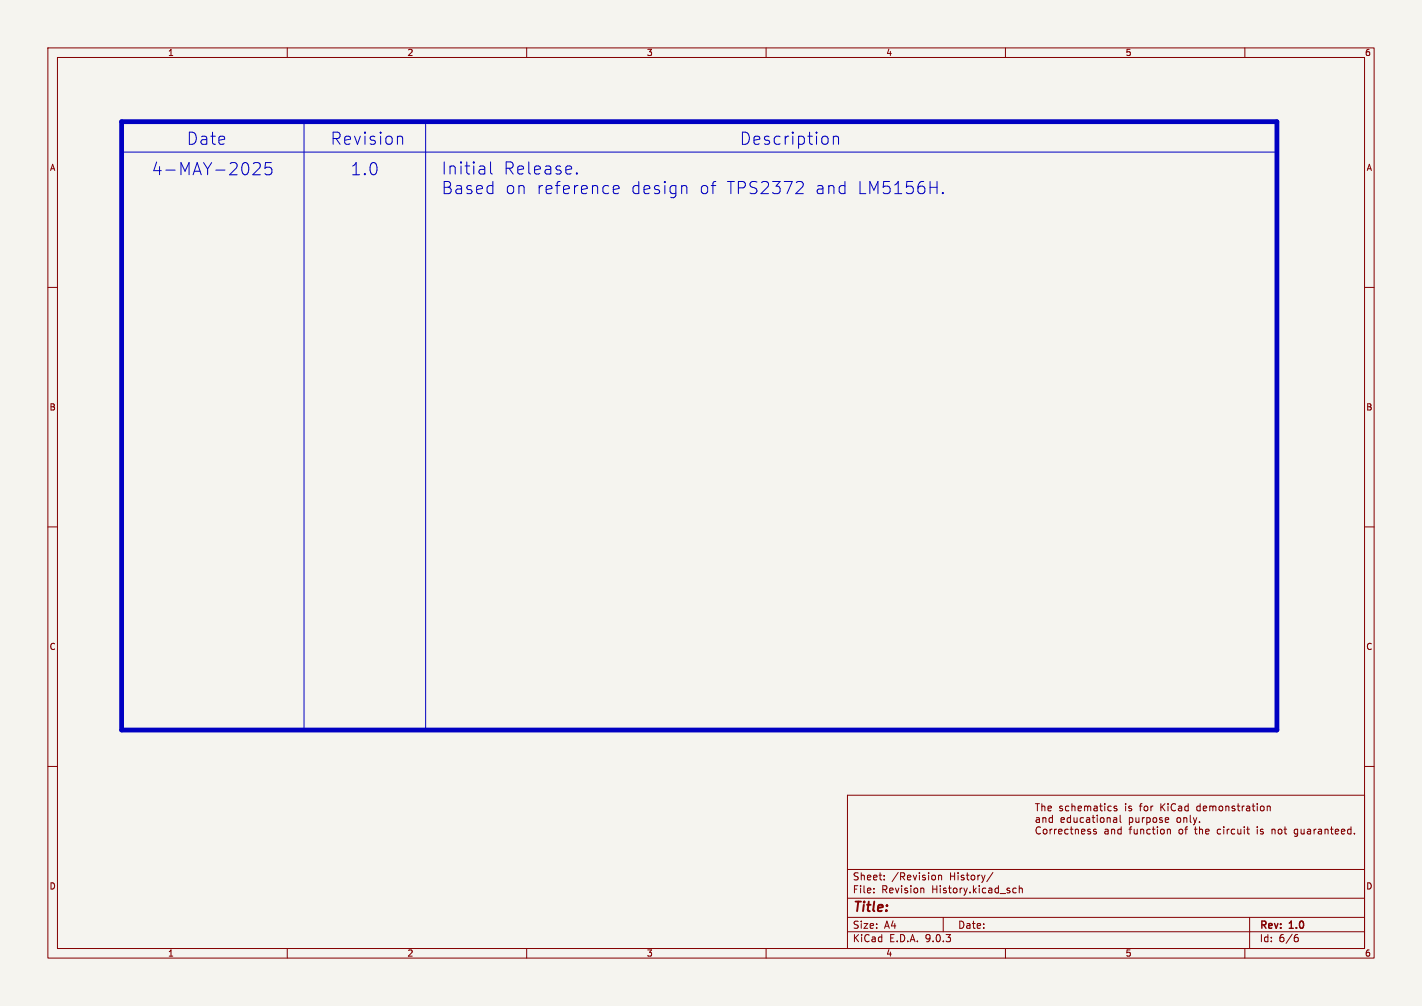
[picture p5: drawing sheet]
<svg xmlns="http://www.w3.org/2000/svg" width="297mm" height="210mm" viewBox="0 0 297 210" stroke-linecap="round" stroke-linejoin="round" font-family="sans-serif">
<path d="M0 0h297v210h-297z" fill="#f5f4ef" stroke="#f5f4ef" stroke-width=".21"/>
<g fill="none" stroke="#840000" stroke-width=".21">
<path d="M10 10h277v190h-277zM12 12h273v186h-273zM60 10v2M110 10v2M160 10v2M210 10v2M260 10v2M10 60h2M285 60h2M10 110h2M285 110h2M10 160h2"/>
<path d="M177 166h108v32h-108zM216.2 167.8h.9M216.7 167.8v1.5M216.7 172.7a.72 .72 0 0 0-.3 .9 .72 .72 0 0 0 .9 .4M217.2 172.7h.1M217.6 167.8v1.5M217.6 168.4l.2-.1h.4v1M218 173.2l.4-.1 .3 .3v.4l-.3 .3-.4-.1-.1-.2zM218.9 168.8l.7-.2-.1-.3h-.4l-.2 .2 .1 .7h.5M219.3 173.1v1M219.7 173.1l-.4 .3M220.2 173.1v1"/>
<path d="M220.7 173.1l-.5 .3M221.1 173.6l.7-.1-.1-.3-.4-.1-.2 .2 .1 .7h.5M221.9 168.3h-.4l-.2 .2 .1 .2 .5 .1v.4h-.6M223.1 173.2l-.4-.1-.3 .3 .1 .6h.6M223.2 168.3h-.4l-.3 .3 .2 .6h.5M223.5 173.1h.6M223.7 172.6v1.3l.4 .2M223.9 168.4l.2-.1h.4v1M223.9 167.8v1.5M224.6 173.2l.2-.1 .4 .1v.9M224.6 173.1v1M225.2 168.8l.7-.2-.1-.3h-.4l-.2 .2v.7h.6"/>
<path d="M225.9 173.6l.7-.1-.1-.3-.4-.1-.2 .2 .1 .7h.5M226.5 168.4l.5-.1 .2 .2M226.5 168.3v1M227.2 168.5l.2-.2h.3l.1 1M227.2 168.5v.8M227.7 173.2l-.3-.1-.2 .2v.2l.5 .2v.3h-.5M228.5 168.3h.6l.1 1M229 173.2l-.4-.1-.2 .2 .1 .2 .5 .2v.3h-.6M229.2 168.6l-.5 .1-.2 .2 .2 .4 .5-.1M229.7 168.3h.5M229.9 167.8v1.3l.3 .2M230.7 167.8v.1"/>
<path d="M230.7 168.3v1M230.8 173.2h.6l.1 .9M231.5 173.5h-.5l-.3 .2 .3 .4 .5-.1M232.1 168.3h-.4l-.3 .3 .1 .6h.6M232.2 173.2l.2-.1 .3 .1 .1 .9M232.2 173.1v1M232.6 170.8h.6v.9M233.2 171l-.5 .1-.2 .2 .2 .4 .5-.1M233.2 168.3h-.3l-.2 .2v.2l.5 .1v.4h-.5M234 170.2v1.3l.2 .2M234.2 173.2l-.5-.1-.2 .3 .1 .6h.6M234.2 172.6v1.5"/>
<path d="M235.1 167.8v.1M235.1 168.3v1M235.8 173.1h.6M236.1 172.7l-.1 1.4M236.3 168.3h-.3l-.3 .2 .1 .2 .5 .1v.4h-.6M236.9 173.1l.1 .9 .3 .1 .2-.1M237.2 170.7v.8l.5 .2M237.5 173.1v1M238 168.3h.5M238.2 173.2l.3-.1 .3 .1 .1 .9M238.2 173.1v1M238.5 167.8l-.3 .2v1.3"/>
<path d="M239.1 168.3h.4l.2 .3v.4l-.2 .3-.4-.1-.1-.2zM240.2 173.2l-.4-.1-.3 .3 .2 .6h.5M240.4 168.3v1M240.7 173.1h.5M240.8 168.3l-.4 .3M240.9 172.6v1.3l.3 .2M241.3 170.7l.3 .3v.4l-.3 .3M241.7 172.6v.1M241.7 173.1v1M242.5 167.8v1.5M242.5 173.2l.4-.1 .3 .3v.4l-.3 .3-.4-.1-.1-.2zM242.7 168.4l.6 .9"/>
<path d="M243.3 167.8l-.8 .8M243.8 173.2l.2-.1 .4 .1 .1 .9M243.8 173.1v1M244 167.8v.1M244 168.3v1M245.5 167.9a.71 .71 0 0 0-1 .5 .71 .71 0 0 0 .7 .9l.3-.2M246.2 168.3h.5l.1 1M246.4 173.2l.3-.1 .3 .3v.4l-.3 .3-.3-.1-.2-.2zM246.8 168.6l-.5 .1-.2 .2 .2 .4 .5-.1M247.5 173.1h.5M247.7 172.7v1.4M248.2 168.3h-.5l-.2 .3 .1 .6h.6"/>
<path d="M248.2 167.8v1.5M249.2 170.7l.4 1M249.5 173.1h.5M249.6 171.7l-.4 .5M249.7 172.6v1.3l.3 .2M250 170.7l-.4 1M250.5 173.2l.2-.1 .4 .1 .1 .9M250.5 172.6v1.5M250.7 168.3h-.5l-.2 .3 .1 .6h.6M250.7 167.8v1.5M251.3 168.8l.7-.2v-.3h-.5l-.2 .2 .1 .7h.6M251.8 173.6l.7-.1v-.3l-.5-.1-.2 .2 .1 .7h.6"/>
<path d="M252.7 168.4l.4-.1 .2 .2M252.7 168.3v1M253.3 168.5l.2-.2h.4l.1 1M253.3 168.5v.8M254.7 168.3h.4l.3 .3v.4l-.3 .3-.4-.1-.1-.2zM255 173.2l-.5-.1-.3 .3 .2 .6h.6M255.5 172.7h.1M255.6 172.6v.1M255.6 173.1v1M255.7 172.7h-.1M256 168.4l.2-.1h.4l.1 1M256 168.3v1"/>
<path d="M256.3 173.1v1M256.7 173.1l-.4 .3M257.9 173.2l-.4-.1-.3 .3 .1 .6h.6M257.9 168.3h-.4l-.2 .2 .1 .2 .5 .1v.4h-.6M258.4 168.3h.6M258.5 173.1l.1 .9 .4 .1 .2-.1M258.6 167.8v1.3l.4 .2M259.2 173.1v1M259.5 168.3v1M259.8 172.7h.1M259.9 172.6v.1M259.9 173.1v1"/>
<path d="M259.9 168.3l-.4 .3M260 172.7h-.1M260.4 173.1h.6M260.4 168.3h.6v1M260.6 172.6v1.3l.4 .2M261 168.6l-.5 .1-.2 .2 .2 .4 .5-.1M261.5 168.3h.6M261.7 167.8v1.3l.4 .2M262.5 172.7h.1M262.6 172.6v.1M262.6 173.1v1M262.6 167.8v.1"/>
<path d="M262.6 168.3v1M262.7 172.7h-.1M263.4 168.3h.3l.3 .3v.4l-.3 .3-.3-.1-.2-.2zM263.8 173.2l-.3-.1-.3 .2 .1 .2 .5 .2v.3h-.6M264.7 168.4l.2-.1h.3l.1 1M264.7 168.3v1M265.7 173.2l.2-.1 .3 .1 .1 .9M265.7 173.1v1M267.1 173.2l.4-.1 .2 .3v.4l-.2 .3-.4-.1-.1-.2zM268.2 173.1h.5M268.4 172.6v1.3l.3 .2M271 173.2l-.4-.1-.3 .3 .2 .6h.5"/>
<path d="M271 173.1v1.2l-.3 .3-.3-.1M271.7 173.1l.1 .9 .4 .1 .2-.1M272.4 173.1v1M273.1 173.2h.6v.9M273.7 173.5h-.5l-.2 .2 .2 .4 .5-.1M274.5 173.1v1M274.9 173.1l-.4 .3M275.4 173.2h.6v.9M276 173.5h-.5l-.2 .2 .2 .4 .5-.1M276.7 173.2l.3-.1 .3 .1 .1 .9M276.7 173.1v1M277.9 173.1h.6"/>
<path d="M278.1 172.6v1.3l.4 .2M278.9 173.6l.7-.1-.1-.3-.4-.1-.2 .2 .1 .7h.5M280.2 173.6l.7-.1-.1-.3-.4-.1-.2 .2v.7h.6M282.2 173.2l-.5-.1-.2 .3 .1 .6h.6M282.2 172.6v1.5M282.9 174v.1M285 160h2M60 198v2M110 198v2M160 198v2M177 194.5h108M177 191.5h108"/>
<path d="M177 187.5h108M177 181.5h108M182.5 186.3v.1M182.5 185.5v.1M184.7 183.6v.1M184.7 182.8v.1M192.5 185.4l.5 .2v.8M196 182.7v1M196 182.8l.2-.1 .4 .1 .1 .9M197 191.5v3M207.4 182.1l-1.3 2M210 198v2"/>
<path d="M211.6 186.3l.2 .1 .4-.1M212.2 185.5l-.4-.1-.2 .1M212.9 185.5l.2-.1 .4 .1v.9M212.9 184.9v1.5M260 198v2M261 191.5v6.5M270.6 195.7h.4l.2 .3-.1 .5-.5 .1M271 195.1l-.4 .1"/>
</g>
<path d="M25.4 25.4h241.3v127h-241.3z" fill="none" stroke="#0000c2" stroke-width="1"/>
<g fill="none" stroke="#0000c2" stroke-width=".21">
<path d="M25.4 31.8h241.3M52.9 34.2l.4-.3h.6a.69 .69 0 0 1 .3 1.1l-1.4 1.5h1.6M56.7 33.9h-1.2l-.2 1.2 .4-.2 .8 .1 .3 .4-.1 .8-.4 .3h-.6l-.4-.3M63.5 25.4v127M83.4 28.4l.6 .2 .1 .2v1.3M88.9 25.4v127M102.5 33.8v2.2l.3 .3M120.5 36.1l.1 .1-.1 .1M120.5 36.1l-.1 .1 .1 .1M120.5 36.1v.2M128.1 39.6l1.2-.3-.1-.4-.7-.2-.4 .4 .1 1.2 .3 .1 .7-.1M142.7 38.7l.6 .2 .2 .2v1.3"/>
<path d="M166.7 37.9h.6a.69 .69 0 0 1 .3 1.1l-1.4 1.4h1.6M174.1 28.7a.63 .63 0 0 1 1 .1v1.3M174.1 28.4v1.7M196.9 40.2l.1 .1-.1 .1M196.9 40.2l-.1 .1 .1 .1M196.9 40.2v.2"/>
</g>
<g font-size="3.5" fill="#0000c2">
<text x="39" y="30.5">Date</text>
<text x="69" y="30.5">Revision</text>
<text x="154.5" y="30.5">Description</text>
<text x="31.7" y="36.8">4-MAY-2025</text>
<text x="73.2" y="36.8">1.0</text>
<text x="92.1" y="36.7">Initial</text>
<text x="92.1" y="40.8">Based</text>
<text x="105" y="36.7">Release.</text>
<text x="105.3" y="40.8">on</text>
<text x="111.8" y="40.8">reference</text>
<text x="131.5" y="40.8">design</text>
<text x="145.7" y="40.8">of</text>
<text x="151.3" y="40.8">TPS2372</text>
<text x="169.8" y="40.8">and</text>
<text x="178.6" y="40.8">LM5156H.</text>
</g>
<text font-size="2.8" fill="#840000" x="178" y="190.9">Title:</text>
<g font-size="2.1" fill="#840000">
<text x="216" y="172">The</text>
<text x="221.1" y="172">schematics</text>
<text x="235" y="172">is</text>
<text x="238.2" y="172">for</text>
<text x="242.6" y="172">KiCad</text>
<text x="250.4" y="172">demonstration</text>
<text x="178" y="184">Sheet:</text>
<text x="186.2" y="184">/Revision</text>
<text x="198.4" y="184">History/</text>
<text x="178" y="186.7">File:</text>
<text x="184.1" y="186.7">Revision</text>
<text x="194.7" y="186.7">History.kicad_sch</text>
<text x="178" y="196.9">KiCad</text>
<text x="178" y="194.1">Size:</text>
<text x="184.7" y="194.1">A4</text>
<text x="185.7" y="196.9">E.D.A.</text>
<text x="193.3" y="196.9">9.0.3</text>
<text x="200" y="194.1">Date:</text>
<text x="263" y="194.3">Rev:</text>
<text x="263" y="196.9">Id:</text>
<text x="267.1" y="196.9">6/6</text>
<text x="269.4" y="194.3">1.0</text>
</g>
<g font-size="1.8" fill="#840000">
<text x="35" y="11.9">1</text>
<text x="85" y="11.9">2</text>
<text x="135" y="11.9">3</text>
<text x="185" y="11.9">4</text>
<text x="235" y="11.9">5</text>
<text x="285" y="11.9">6</text>
<text x="10.3" y="35.9">A</text>
<text x="285.3" y="35.9">A</text>
<text x="10.3" y="85.9">B</text>
<text x="285.3" y="85.9">B</text>
<text x="10.3" y="135.9">C</text>
<text x="285.3" y="135.9">C</text>
<text x="10.3" y="185.9">D</text>
<text x="285.3" y="185.9">D</text>
<text x="35" y="199.9">1</text>
<text x="85" y="199.9">2</text>
<text x="135" y="199.9">3</text>
<text x="185" y="199.9">4</text>
<text x="235" y="199.9">5</text>
<text x="285" y="199.9">6</text>
</g>
</svg>
